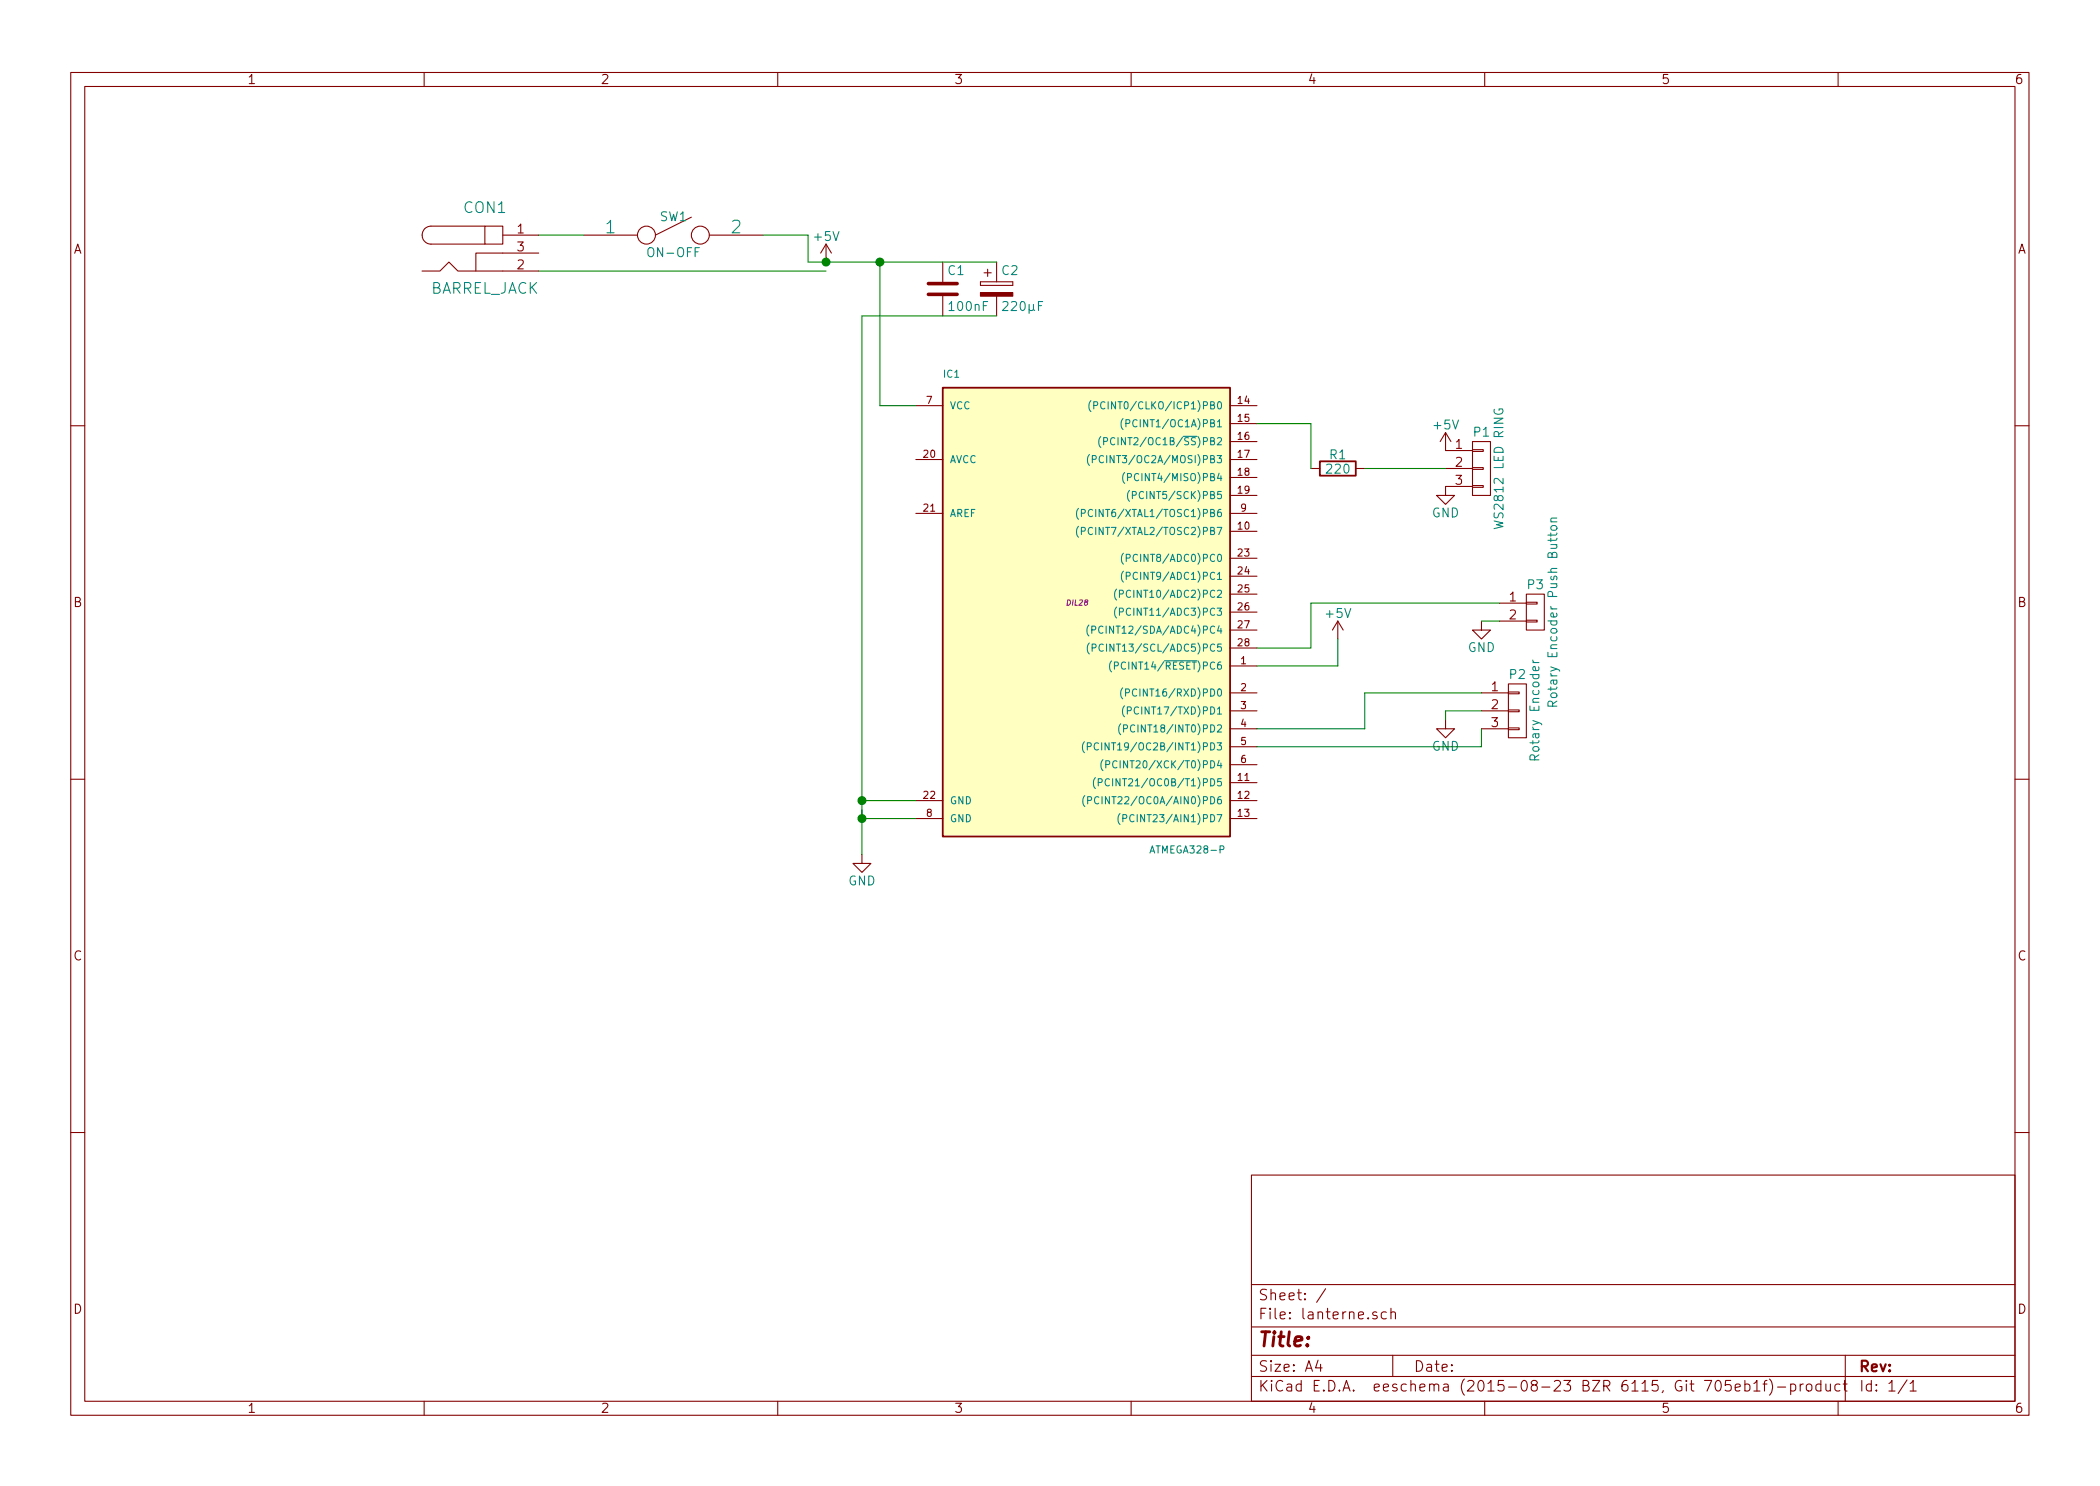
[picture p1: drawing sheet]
EESchema Schematic File Version 2
LIBS:power
LIBS:device
LIBS:transistors
LIBS:conn
LIBS:linear
LIBS:regul
LIBS:74xx
LIBS:cmos4000
LIBS:adc-dac
LIBS:memory
LIBS:xilinx
LIBS:microcontrollers
LIBS:dsp
LIBS:microchip
LIBS:analog_switches
LIBS:motorola
LIBS:texas
LIBS:intel
LIBS:audio
LIBS:interface
LIBS:digital-audio
LIBS:philips
LIBS:display
LIBS:cypress
LIBS:siliconi
LIBS:opto
LIBS:atmel
LIBS:contrib
LIBS:valves
LIBS:switch-enc
LIBS:lanterne-cache
EELAYER 25 0
EELAYER END
$Descr A4 11693 8268
encoding utf-8
Sheet 1 1
Title ""
Date ""
Rev ""
Comp ""
Comment1 ""
Comment2 ""
Comment3 ""
Comment4 ""
$EndDescr
$Comp
L R R1
U 1 1
P 7450 2600
F 0 "R1" V 7530 2600 50  0000 C CNN
F 1 "220" V 7450 2600 50  0000 C CNN
F 2 "" V 7380 2600 30  0000 C CNN
F 3 "" H 7450 2600 30  0000 C CNN
	1    7450 2600
	0    -1   -1   0   
$EndComp
$Comp
L C C1
U 1 1
P 5250 1600
F 0 "C1" H 5275 1700 50  0000 L CNN
F 1 "100nF" H 5275 1500 50  0000 L CNN
F 2 "" H 5288 1450 30  0000 C CNN
F 3 "" H 5250 1600 60  0000 C CNN
	1    5250 1600
	1    0    0    -1  
$EndComp
$Comp
L CP C2
U 1 1
P 5550 1600
F 0 "C2" H 5575 1700 50  0000 L CNN
F 1 "220µF" H 5575 1500 50  0000 L CNN
F 2 "" H 5588 1450 30  0000 C CNN
F 3 "" H 5550 1600 60  0000 C CNN
	1    5550 1600
	1    0    0    -1  
$EndComp
$Comp
L +5V #PWR1
U 1 1
P 4600 1450
F 0 "#PWR1" H 4600 1300 50  0001 C CNN
F 1 "+5V" H 4600 1590 50  0000 C CNN
F 2 "" H 4600 1450 60  0000 C CNN
F 3 "" H 4600 1450 60  0000 C CNN
	1    4600 1450
	1    0    0    -1  
$EndComp
$Comp
L GND #PWR2
U 1 1
P 4800 4750
F 0 "#PWR2" H 4800 4500 50  0001 C CNN
F 1 "GND" H 4800 4600 50  0000 C CNN
F 2 "" H 4800 4750 60  0000 C CNN
F 3 "" H 4800 4750 60  0000 C CNN
	1    4800 4750
	1    0    0    -1  
$EndComp
$Comp
L BARREL_JACK CON1
U 1 1
P 2700 1400
F 0 "CON1" H 2700 1650 60  0000 C CNN
F 1 "BARREL_JACK" H 2700 1200 60  0000 C CNN
F 2 "" H 2700 1400 60  0000 C CNN
F 3 "" H 2700 1400 60  0000 C CNN
	1    2700 1400
	1    0    0    -1  
$EndComp
$Comp
L CONN_01X03 P1
U 1 1
P 8250 2600
F 0 "P1" H 8250 2800 50  0000 C CNN
F 1 "WS2812 LED RING" V 8350 2600 50  0000 C CNN
F 2 "" H 8250 2600 60  0000 C CNN
F 3 "" H 8250 2600 60  0000 C CNN
	1    8250 2600
	1    0    0    -1  
$EndComp
$Comp
L GND #PWR7
U 1 1
P 8050 2700
F 0 "#PWR7" H 8050 2450 50  0001 C CNN
F 1 "GND" H 8050 2550 50  0000 C CNN
F 2 "" H 8050 2700 60  0000 C CNN
F 3 "" H 8050 2700 60  0000 C CNN
	1    8050 2700
	1    0    0    -1  
$EndComp
$Comp
L +5V #PWR6
U 1 1
P 8050 2500
F 0 "#PWR6" H 8050 2350 50  0001 C CNN
F 1 "+5V" H 8050 2640 50  0000 C CNN
F 2 "" H 8050 2500 60  0000 C CNN
F 3 "" H 8050 2500 60  0000 C CNN
	1    8050 2500
	1    0    0    -1  
$EndComp
$Comp
L GND #PWR8
U 1 1
P 8250 3450
F 0 "#PWR8" H 8250 3200 50  0001 C CNN
F 1 "GND" H 8250 3300 50  0000 C CNN
F 2 "" H 8250 3450 60  0000 C CNN
F 3 "" H 8250 3450 60  0000 C CNN
	1    8250 3450
	1    0    0    -1  
$EndComp
$Comp
L ATMEGA328-P IC1
U 1 1
P 6000 3350
F 0 "IC1" H 5250 4600 40  0000 L BNN
F 1 "ATMEGA328-P" H 6400 1950 40  0000 L BNN
F 2 "DIL28" H 6000 3350 30  0000 C CIN
F 3 "" H 6000 3350 60  0000 C CNN
	1    6000 3350
	1    0    0    -1  
$EndComp
$Comp
L +5V #PWR3
U 1 1
P 7450 3550
F 0 "#PWR3" H 7450 3400 50  0001 C CNN
F 1 "+5V" H 7450 3690 50  0000 C CNN
F 2 "" H 7450 3550 60  0000 C CNN
F 3 "" H 7450 3550 60  0000 C CNN
	1    7450 3550
	1    0    0    -1  
$EndComp
Wire Wire Line
	4900 2250 5100 2250
Connection ~ 4600 1450
Wire Wire Line
	3000 1500 4600 1500
Connection ~ 4900 1450
Wire Wire Line
	4900 1450 4900 2250
Wire Wire Line
	4500 1450 5550 1450
Wire Wire Line
	7000 3700 7450 3700
Wire Wire Line
	7000 2350 7300 2350
Wire Wire Line
	7300 2350 7300 2600
$Comp
L CONN_01X03 P2
U 1 1
P 8450 3950
F 0 "P2" H 8450 4150 50  0000 C CNN
F 1 "Rotary Encoder" V 8550 3950 50  0000 C CNN
F 2 "" H 8450 3950 60  0000 C CNN
F 3 "" H 8450 3950 60  0000 C CNN
	1    8450 3950
	1    0    0    -1  
$EndComp
$Comp
L GND #PWR5
U 1 1
P 8050 4000
F 0 "#PWR5" H 8050 3750 50  0001 C CNN
F 1 "GND" H 8050 3850 50  0000 C CNN
F 2 "" H 8050 4000 60  0000 C CNN
F 3 "" H 8050 4000 60  0000 C CNN
	1    8050 4000
	1    0    0    -1  
$EndComp
Wire Wire Line
	8050 4000 8050 3950
Wire Wire Line
	8050 3950 8250 3950
Wire Wire Line
	8250 3850 7600 3850
Wire Wire Line
	7600 3850 7600 4050
Wire Wire Line
	7600 4050 7000 4050
Wire Wire Line
	7000 4150 8250 4150
Wire Wire Line
	8250 4150 8250 4050
$Comp
L SPST SW1
U 1 1
P 3750 1300
F 0 "SW1" H 3750 1400 50  0000 C CNN
F 1 "ON-OFF" H 3750 1200 50  0000 C CNN
F 2 "" H 3750 1300 60  0000 C CNN
F 3 "" H 3750 1300 60  0000 C CNN
	1    3750 1300
	1    0    0    -1  
$EndComp
Wire Wire Line
	3000 1300 3250 1300
Wire Wire Line
	4250 1300 4500 1300
Wire Wire Line
	4500 1300 4500 1450
$Comp
L CONN_01X02 P3
U 1 1
P 8550 3400
F 0 "P3" H 8550 3550 50  0000 C CNN
F 1 "Rotary Encoder Push Button" V 8650 3400 50  0000 C CNN
F 2 "" H 8550 3400 60  0000 C CNN
F 3 "" H 8550 3400 60  0000 C CNN
	1    8550 3400
	1    0    0    -1  
$EndComp
Wire Wire Line
	7300 3350 8350 3350
Wire Wire Line
	7300 3350 7300 3600
Wire Wire Line
	7300 3600 7000 3600
Wire Wire Line
	7450 3700 7450 3550
Wire Wire Line
	7600 2600 8050 2600
Wire Wire Line
	8250 3450 8350 3450
Wire Wire Line
	5550 1750 4800 1750
Wire Wire Line
	4800 1750 4800 4750
Wire Wire Line
	4800 4550 4800 4500
Wire Wire Line
	5100 4450 4800 4450
Connection ~ 4800 4450
Wire Wire Line
	5100 4550 4800 4550
Connection ~ 4800 4550
$EndSCHEMATC
